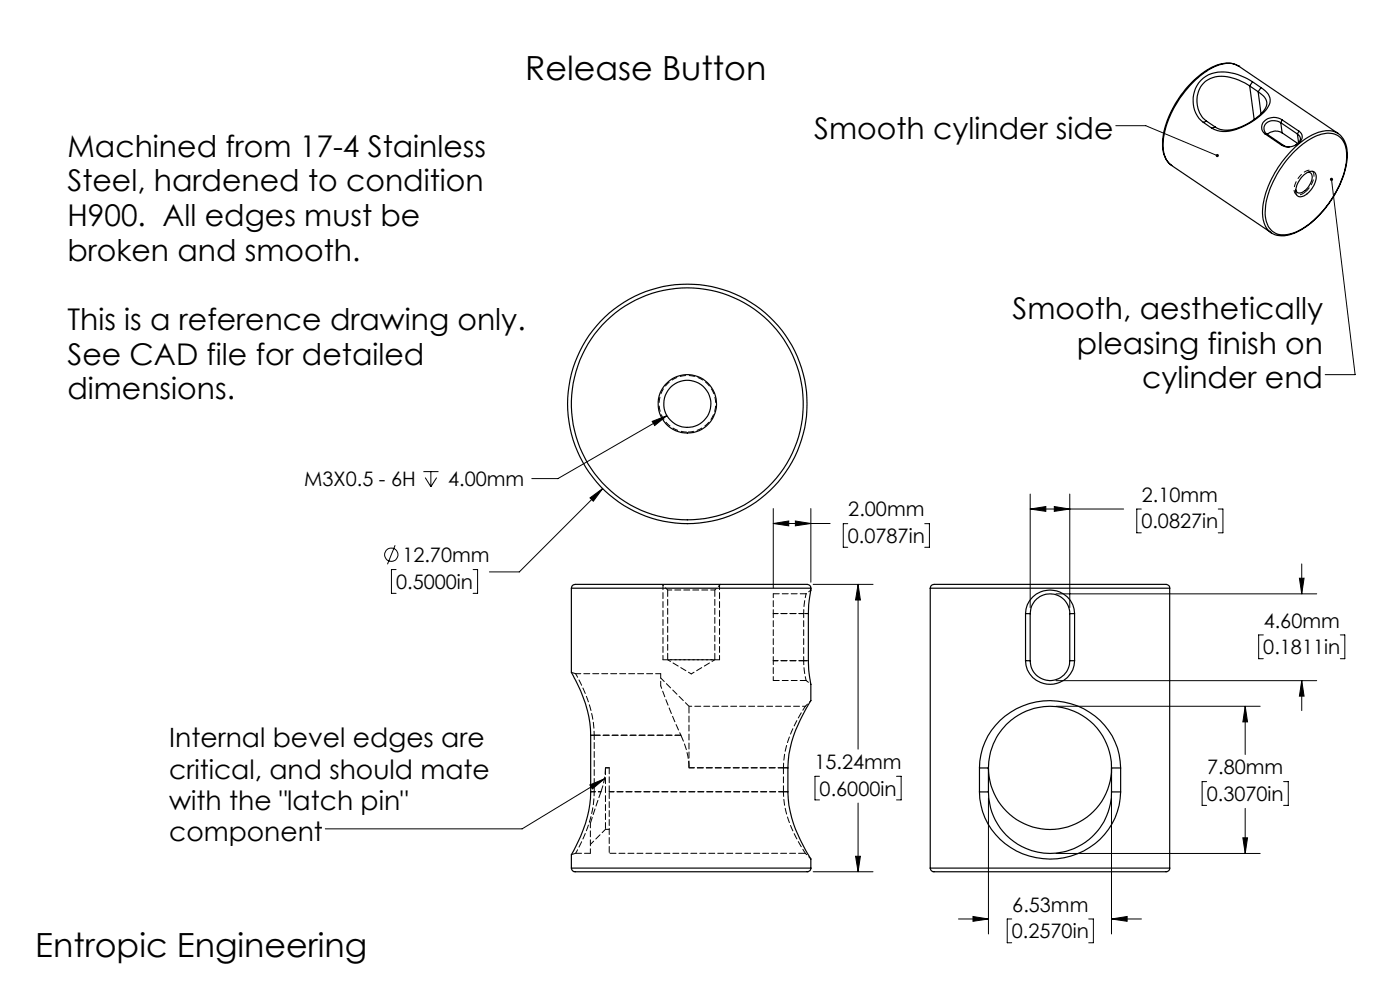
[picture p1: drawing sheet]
<svg xmlns="http://www.w3.org/2000/svg" width="297mm" height="210mm" viewBox="0 0 297 210" stroke-linecap="round" stroke-linejoin="round" font-family="sans-serif">
<g fill="none" stroke="#000" stroke-width=".21">
<path d="M236.7 26.7h6.4l15.1 6.3M282.5 38.1l5 41.4h-6.4M138.4 89.4l3.1-1.2-2.6 2.1zM141.5 88.2l-23.1 13.3h-5.6M83.8 115.7l-1.6 4M89.8 100h3.2M90.2 101.3l1.2 1.9M91.4 100v3.2M92.6 101.3l-1.2 1.9M125.2 105.6l2.6-2-1.9 2.7zM127.8 103.6l-17.6 17.7h-6.4M164 111h12.1"/>
<path d="M164 107.9v16.8M164 111l3.3-.5v1zM168.7 110.5l3.3 .5-3.3 .5zM172 107.9v15.6M179.8 111.1h-.9v5h.9M196.2 111.1h1v5h-1M218.5 108h19.9M218.5 104.8v24.1M218.5 108l3.4-.6v1.1zM223.7 107.4l3.2 .6-3.2 .5zM226.9 104.8v24.1M242.1 108h-.9v5h.9"/>
<path d="M258.4 108h1v5h-1M276.2 119.6v6.4M84 120.8h-1v5.1h1M100.4 120.8h.9v5.1h-.9M172.5 124h12.7M182 124v34.9M182 124l.5 3.3h-1zM224 126h55.3M268 134.7h-1v5h1M275.7 122.7h.9l-.4 3.3zM284.3 134.7h1v5h-1M224 149.8h43.3"/>
<path d="M224 144.4h55.3M264.2 149.8v10.2M264.2 149.8l.5 3.3h-1zM276.2 144.4l.4 3.3h-.9zM276.2 144.4v6.3M125.1 166.5l3.1-1.3-2.5 2.1zM128.2 165.2l-17.4 10.6h-41.8M173.8 164.7h-.9v5h.9M182 170.3v14.6M190.2 164.7h1v5h-1M209.7 169.3v28.8M235.8 169.3v28.8"/>
<path d="M256 165.8h-1v5h1M263.7 177.7h1l-.5 3.3zM264.2 171.5v9.5M272.3 165.8h1v5h-1M172.5 184.9h12.7M181.5 181.6h1l-.5 3.3zM203.3 194.9h6.4M206.4 194.4l3.3 .5-3.3 .5zM214.6 194.9h-.9v5.1h.9M224 181h43.3M231 194.9h1v5.1h-1M235.8 194.9l3.3-.5v1z"/>
<path d="M235.8 194.9h6.3"/>
<circle cx="83" cy="117.7" r="1.42"/>
</g>
<path d="M276.9 40.7l-.2 .2a1.25 1.25 0 0 1-2.1-.1 4.4 4.4 0 0 1 3.3-4.7 1.23 1.23 0 0 1 .8 1.9l-.7 1.5-1.1 1.2" fill="none" stroke="#000" stroke-width=".21" stroke-dasharray="1.3 .6" stroke-linecap="butt"/>
<path d="M145.8 91.7a6 6 0 0 1-5.2-8.9 6 6 0 0 1 10.3-.3 6 6 0 0 1-4.7 9.1l-.4 .1" fill="none" stroke="#000" stroke-width=".21" stroke-dasharray="1.3 .6" stroke-dashoffset="-.1" stroke-linecap="butt"/>
<g fill="none" stroke="#000" stroke-width=".21" stroke-dasharray="1.3 .6" stroke-dashoffset=".4">
<path d="M140.6 124.1v15.8M141.6 125.1h10M141.6 139.9h10M152.6 124.1v15.8M164 125.9v4.2M164 130.1v10M170.5 130.1v10M171 125.9l-.4 2.1-.1 2.1M125.3 156h.8M126.1 156a28.9 28.9 0 0 0-4-13.1M164 140.1v4.2M170.5 140.1l.1 2 .4 2.2"/>
<path d="M126.1 167.9h-.8M126.1 167.9v-11.9M128.4 175.9h.8M129.2 162.9h-.8M122.1 181a30.8 30.8 0 0 0 3.9-11.7l.1-1.4"/>
</g>
<path d="M140.6 139.9h12M164 130.1h6.5M140.2 145.5v-2.6M164 140.1h6.5M170.8 149.8v.1a28.1 28.1 0 0 0-4.5 11.7l-.1 1.3M125.2 174.6v6.4M125.2 179.1l3.2-3.2M166.2 167.9a25.1 25.1 0 0 0 4.5 12.8l.1 .3M166.2 167.9h-37" fill="none" stroke="#000" stroke-width=".21" stroke-dasharray="1.3 .6" stroke-dashoffset=".3"/>
<g fill="#000">
<path d="M125.1 166.5l3.1-1.3-2.5 2.1z"/>
<path d="M282.2 37.8a.34 .34 0 0 0 .1 .5 .34 .34 0 0 0 .5-.2 .34 .34 0 0 0-.4-.4l.1 .4-.1-.4zM258 32.8l-.1 .1a.33 .33 0 0 0 .2 .4 .33 .33 0 0 0 .5-.2l-.4-.1h.4a.35 .35 0 0 0-.2-.3 .35 .35 0 0 0-.4 .1z"/>
<path d="M181.5 181.6h1l-.5 3.3zM182 124l.5 3.3h-1zM168.7 110.5l3.3 .5-3.3 .5zM164 111l3.3-.5v1zM218.5 108l3.4-.6v1.1zM223.7 107.4l3.2 .6-3.2 .5zM206.4 194.4l3.3 .5-3.3 .5zM235.8 194.9l3.3-.5v1zM264.2 149.8l.5 3.3h-1zM263.7 177.7h1l-.5 3.3zM275.7 122.7h.9l-.4 3.3zM276.2 144.4l.4 3.3h-.9zM125.2 105.6l.7 .7 1.9-2.7zM138.4 89.4l.5 .9 2.6-2.1z"/>
</g>
<g fill="none" stroke="#000" stroke-width=".25">
<path d="M262.7 14a6 6 0 0 0-6.3 .6 21.3 21.3 0 0 0-9.8 15.6 5.4 5.4 0 0 0 2 4.9h-.1M262.8 14h.1M262.8 14l21.1 14.3a5.4 5.4 0 0 0-5.6 .3 21.4 21.4 0 0 0-10.5 16.2 5 5 0 0 0 1.9 4.5M262.8 14a5.4 5.4 0 0 0-5.6 .3 21.6 21.6 0 0 0-10.5 16.2 5.3 5.3 0 0 0 1.8 4.6M265.1 18.2l-.5-.3a9.9 9.9 0 0 0-7.3-1.4 5.2 5.2 0 0 0-3.2 6.1 4.8 4.8 0 0 0 1.9 3.1M265.1 18.2l1.8 1.3M265.1 18.2l1 7.2M265.7 17.3a10.7 10.7 0 0 0-8.7-1.7 6.1 6.1 0 0 0-1.7 10.4M265.7 17.3l1.8 1.3M265.7 17.3l-.6 .9M266.9 19.5a2.99 2.99 0 0 1 1.8 2.6l-.1 .4a8.1 8.1 0 0 1-3.9 3.7 7.3 7.3 0 0 1-6.4 1l-.5-.3M266.9 19.5l.6 4.6"/>
<path d="M267.5 18.6a3.1 3.1 0 0 1 1.9 3.2 10.7 10.7 0 0 1-6 5.2 6.6 6.6 0 0 1-6.3 .2M267.5 18.6l-.6 .9M248.5 35.1l21.2 14.2M255.3 26l1.8 1.2M256 25.7l-.7 .3M256 25.7l1.8 1.2M257.8 26.9l-.7 .3M268.4 28.4l3.5 2.4M268.4 28.4l.4 .1M268.8 28.5l3.5 2.4M271.7 26a2.23 2.23 0 0 0-3.6 1.2v.1a1.39 1.39 0 0 0 .7 1.2M271.7 26l3.5 2.4"/>
<path d="M271.7 26l.3 2.2M271.9 30.8l.4 .1M272 25.4a2.67 2.67 0 0 0-4.3 1.6 1.61 1.61 0 0 0 .7 1.4M272 28.2a2.58 2.58 0 0 0-3.1 .3M272 25.4l3.6 2.4M272 28.2l3.3 2.2M272 25.4l-.3 .6M272.3 30.9l.7 .2h.6M274.2 32.5a11.9 11.9 0 0 1 7.7-4.3 3.8 3.8 0 0 1 3.7 4 17.2 17.2 0 0 1-3.7 11 15.6 15.6 0 0 1-8.5 6.5 3.8 3.8 0 0 1-5-3.8 18.5 18.5 0 0 1 5-12.5zM275.2 28.4l.3 .3a1.11 1.11 0 0 1-.2 1.8l-.3 .2M275.2 28.4l.3 1.9M275.6 27.8a1.53 1.53 0 0 1 .6 1.5 1.53 1.53 0 0 1-1 1.2 3.2 3.2 0 0 1-3.3 .3"/>
<path d="M275.6 27.8l-.4 .6M276.6 37.1a1.74 1.74 0 0 1 2.3-.5 3.5 3.5 0 0 1-.9 3.9 2.19 2.19 0 0 1-2.8 1 2.82 2.82 0 0 1 .5-3.2zM277.4 36.6a.91 .91 0 0 1 .9 .3 .91 .91 0 0 1 0 1 3.6 3.6 0 0 1-2.8 3l-.5-.3-.1-.4M283.8 28.3a5.6 5.6 0 0 1 2 5.6 21.3 21.3 0 0 1-10.8 15.4 5.3 5.3 0 0 1-5.3 0M121.2 124.8a1 1 0 0 1 1.4-.8h43.3a25.3 25.3 0 0 1 5.8 .1l.2 .2 .1 .5M121.2 124.8v17.9a28.4 28.4 0 0 1 4.1 13.3v12a28.6 28.6 0 0 1-4.1 13.3v2.8M121.2 124.8h50.8M172 124.8l-.4 3.5-.1 1.9v10l.1 1.9 .4 3v3.5l-.4 .7a30.6 30.6 0 0 0-4.4 12.2 42.1 42.1 0 0 0 .4 10.7 36.4 36.4 0 0 0 4.4 10v1.9M197.3 124.8a1.07 1.07 0 0 1 1.5-.8h48.5a.81 .81 0 0 1 .8 .8M197.3 124.8h50.8M197.3 124.8v59.3M217.6 130.2a5.2 5.2 0 0 1 5.2-5 5.2 5.2 0 0 1 5.2 5"/>
<path d="M217.6 130.2v10M217.6 130.2h.9M218.5 130.2a4.2 4.2 0 0 1 4.2-4.2 4.2 4.2 0 0 1 4.2 4.2M218.5 130.2v10M226.9 130.2h1.1M226.9 130.2v10M228 130.2v10M248.1 124.8v59.3M217.6 140.2a5.2 5.2 0 0 0 5.2 5 5.2 5.2 0 0 0 5.2-5M217.6 140.2h.9M218.5 140.2a4.2 4.2 0 0 0 4.2 4.2 4.2 4.2 0 0 0 4.2-4.2M226.9 140.2h1.1"/>
<path d="M207.8 168a14.8 14.8 0 0 0 17.9 14 14.5 14.5 0 0 0 12-14M207.8 162.9a14.8 14.8 0 0 1 19.4-13.6 14.4 14.4 0 0 1 10.5 13.6M207.8 168h1.9M207.8 162.9v5.1M207.8 162.9h1.9M209.7 168a13.1 13.1 0 0 0 13 13 13.1 13.1 0 0 0 13.1-13M209.7 162.9a13.1 13.1 0 0 1 13-13.1 13.1 13.1 0 0 1 13.1 13.1M209.7 162.9a13.1 13.1 0 0 0 13 13.1 13.1 13.1 0 0 0 13.1-13.1M209.7 162.9v5.1M235.8 168h1.9M235.8 162.9h1.9M235.8 162.9v5.1"/>
<path d="M237.7 162.9v5.1M121.2 184.1a.96 .96 0 0 0 1.4 .8h43.3a25.3 25.3 0 0 0 5.8-.1l.2-.2 .1-.5M121.2 184.1h50.8M197.3 184.1a.91 .91 0 0 0 1.2 .8h48.8a.81 .81 0 0 0 .8-.8M197.3 184.1h50.8"/>
<circle cx="145.8" cy="85.7" r="6.2"/>
<circle cx="145.8" cy="85.7" r="25.4"/>
<circle cx="145.8" cy="85.7" r="24.6"/>
<circle cx="145.8" cy="85.7" r="5"/>
</g>
<path d="M171.5 130.1h-1M122.1 142.9l-.9-.3M170.5 140.1h1M166.2 167.9h1M166.2 162.9h1M167.2 167.9h-1M167.2 162.9h-1M121.2 181.3l.9-.3" fill="none" stroke="#000" stroke-width=".21" stroke-dasharray="1.3 .6" stroke-dashoffset=".5"/>
<path d="M171 125.9h-7M144.4 156h-18.3M164 144.3h7M127.5 167.9l-2.3 6.7M129.2 162.9v5M166.2 162.9v5M122.1 181h3.1" fill="none" stroke="#000" stroke-width=".21" stroke-dasharray="1.3 .6"/>
<path d="M128.4 175.9v-13M146.2 162.9v-13.1M129.2 181v-13.1M129.2 181h41.6" fill="none" stroke="#000" stroke-width=".21" stroke-dasharray="1.3 .6" stroke-dashoffset="-.2"/>
<path d="M166.2 162.9h-20" fill="none" stroke="#000" stroke-width=".21" stroke-dasharray="1.3 .6" stroke-dashoffset=".1"/>
<path d="M172 125.2l-1 .7M140.2 145.5l2.3 6 1.9 4.5M170.8 149.8h-24.6M171 144.3l1 .8M127.5 167.9h-1.4" fill="none" stroke="#000" stroke-width=".21" stroke-dasharray="1.3 .6" stroke-dashoffset=".7"/>
<path d="M141.6 125.1v14.8M151.6 139.9v-14.8M144.4 156a16.5 16.5 0 0 1 1.8 6.9M128.4 162.9a14.8 14.8 0 0 1-.9 5" fill="none" stroke="#000" stroke-width=".21" stroke-dasharray="1.3 .6" stroke-dashoffset="-.1"/>
<path d="M140.4 123.9l1.2 1.2M151.6 125.1l1.2-1.2M172 148.6l-1.2 1.2M170.8 181l1.2 1.2" fill="none" stroke="#000" stroke-width=".21" stroke-dasharray="1.3 .6" stroke-dashoffset=".8"/>
<path d="M140.2 142.9h-18.1M146.2 149.8l-6-6" fill="none" stroke="#000" stroke-width=".21" stroke-dasharray="1.3 .6" stroke-dashoffset=".2"/>
<path d="M141.6 139.9l5 3.1M146.6 143l5-3.1" fill="none" stroke="#000" stroke-width=".21" stroke-dasharray="1.3 .6" stroke-dashoffset=".6"/>
<g font-size="7.1">
<text x="111.4" y="16.9">Release Button</text>
<text x="7.5" y="202.9">Entropic Engineering</text>
</g>
<g font-size="6.3">
<text x="172.7" y="29.6">Smooth cylinder side</text>
<text x="14.3" y="33.2">Machined from 17-4 Stainless</text>
<text x="14.3" y="40.6">Steel, hardened to condition</text>
<text x="14.3" y="47.9">H900. All edges must be</text>
<text x="14.3" y="55.3">broken and smooth.</text>
<text x="14.3" y="70">This is a reference drawing only.</text>
<text x="214.8" y="67.7">Smooth, aesthetically</text>
<text x="14.3" y="77.3">See CAD file for detailed</text>
<text x="228.5" y="75">pleasing finish on</text>
<text x="242.3" y="82.4">cylinder end</text>
<text x="14.3" y="84.7">dimensions.</text>
</g>
<g font-size="5.6">
<text x="35.9" y="158.5">Internal bevel edges are</text>
<text x="35.9" y="165.2">critical, and should mate</text>
<text x="35.9" y="171.8">with the &quot;latch pin&quot;</text>
<text x="35.9" y="178.5">component</text>
</g>
<g font-size="4.2">
<text x="64.5" y="103.1">M3X0.5 - 6H</text>
<text x="95.1" y="103.1">4.00mm</text>
<text x="242.2" y="106.4">2.10mm</text>
<text x="180" y="109.5">2.00mm</text>
<text x="242.1" y="112.1">0.0827in</text>
<text x="85.4" y="119.3">12.70mm</text>
<text x="179.9" y="115.2">0.0787in</text>
<text x="84" y="124.9">0.5000in</text>
<text x="268.1" y="133.1">4.60mm</text>
<text x="268" y="138.8">0.1811in</text>
<text x="172.8" y="163.1">15.24mm</text>
<text x="256.1" y="164.2">7.80mm</text>
<text x="173.9" y="168.8">0.6000in</text>
<text x="256" y="169.9">0.3070in</text>
<text x="214.8" y="193.4">6.53mm</text>
<text x="214.7" y="199.1">0.2570in</text>
</g>
</svg>
